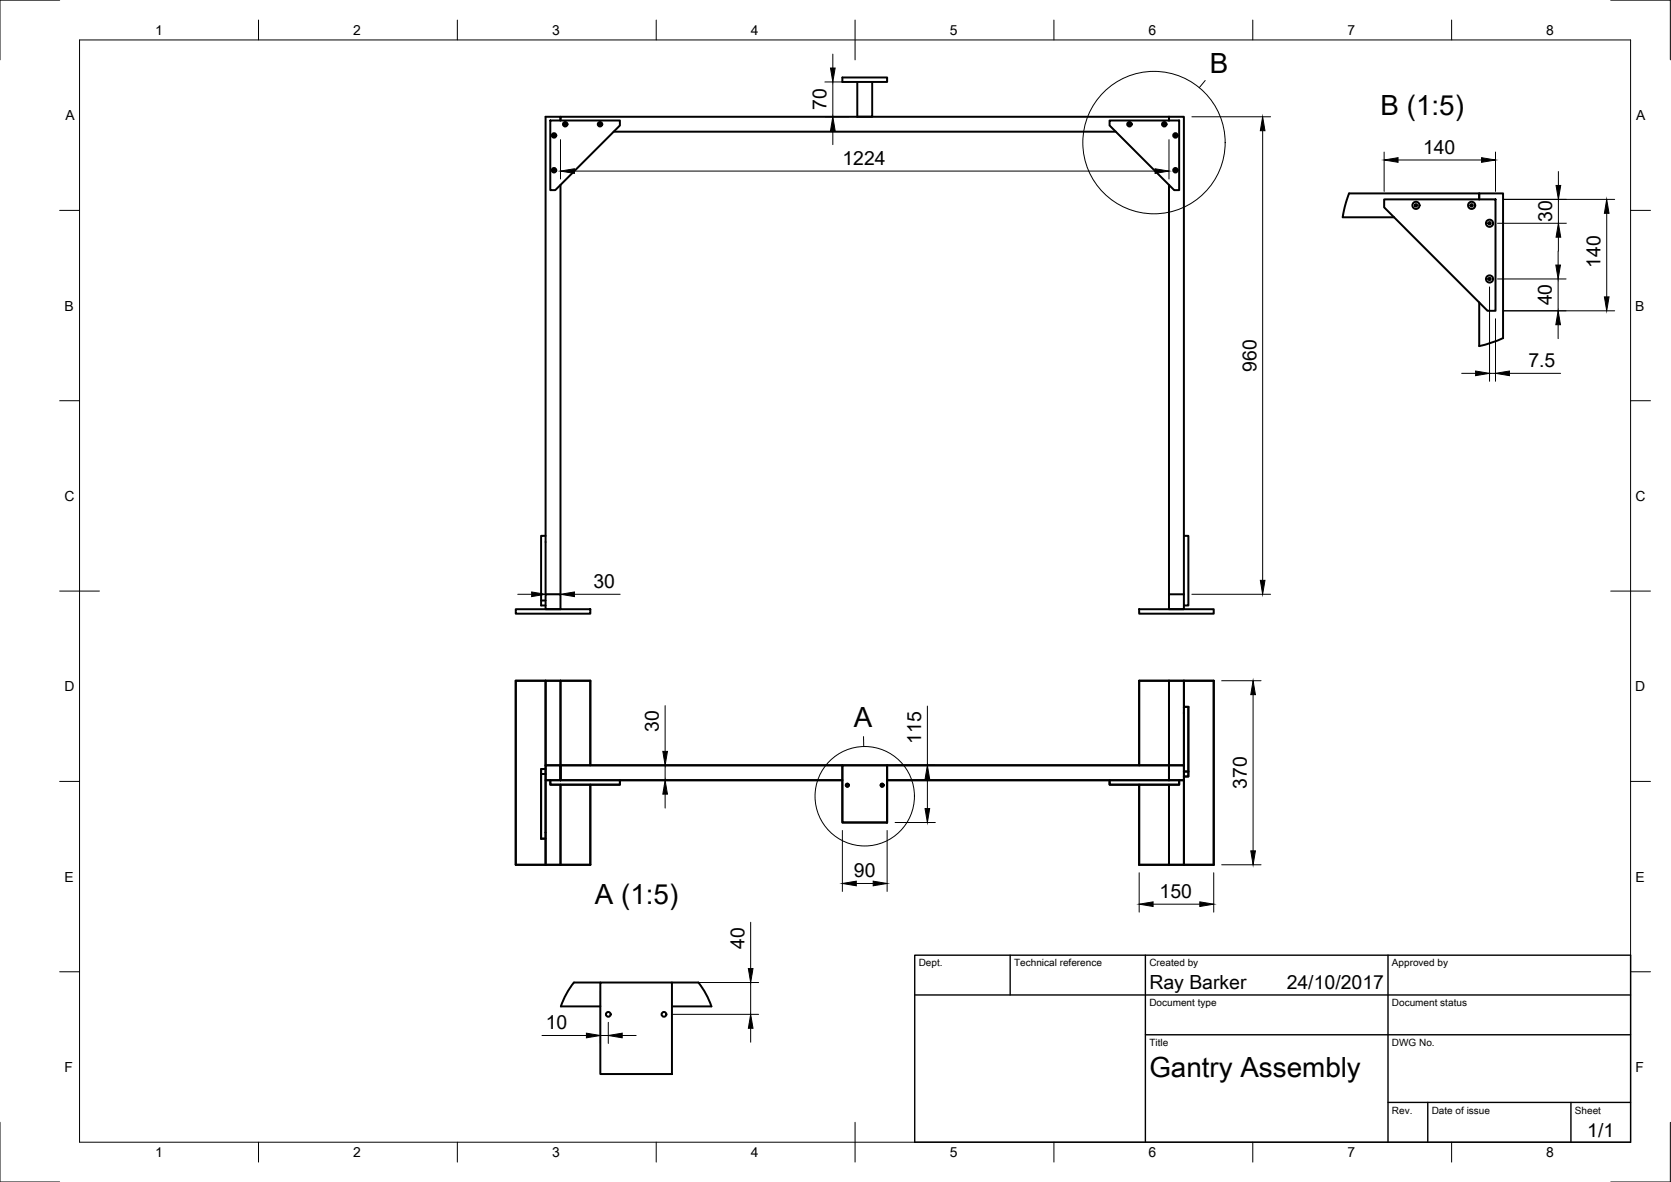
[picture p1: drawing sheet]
<svg xmlns="http://www.w3.org/2000/svg" width="420mm" height="297mm" viewBox="0 0 420 297" stroke-linecap="round" stroke-linejoin="round" font-family="sans-serif">
<!-- layer: Visible -->
<g fill="none" stroke="#000" stroke-width=".5">
<path d="M211.8 19.5h11.3v1.1h-11.3zM138.4 30.3h17.5v1.2l-16.3 16.3h-1.2zM154.3 33.1h126.3M215.6 20.6v8.7h3.7v-8.7M279 30.3h17.5v17.5h-1.3l-16.2-16.3zM140.9 46.5v102.8M293.9 46.5v102.8M348 50.1h28v28h-2l-26-26zM350.5 54.6h-12.9l.7-3.2 .9-2.8h32.7v1.5v-1.5h6v36.4l-2.9 1.1-3.1 .9v-11M137.2 134.7h-1.1v17.5h1.1M297.7 134.7h1.1v17.5h-1.1M129.7 153.1h18.7v1.1h-18.7z"/>
<path d="M136.1 150.9h1.1M137.2 149.3v-120h3.7v1v-1h153v1v-1h3.8v120M137.2 149.3h3.7v3.8h-3.7zM286.4 153.1h18.8v1.1h-18.8zM293.9 149.3h3.8v3.8h-3.8zM137.2 171.1v21.2M140.9 171.1v25M293.9 171.1v25h-70.8M297.7 177.6h1.1v17.5h-1.1M297.7 171.1v21.2M136.1 194.5h1.1M137.2 192.3h3.7v3.8h-3.7z"/>
<path d="M137.2 193.3h-1.1v17.5h1.1M137.2 196.1v21.2M138.4 196.1v1.1h17.5v-1.1M140.9 197.2v20.1M140.9 192.3h70.9M140.9 196.1h70.9M148.4 192.3v-21.2h-18.7v46.2h18.7v-20.1M211.8 192.3h11.3v14.4h-11.3zM223.1 192.3h70.8M279 196.1v1.1h17.5v-1.1M286.4 192.3v-21.2h18.8v46.2h-18.8v-20.1M293.9 192.3h3.8v3.8h-3.8z"/>
<path d="M293.9 197.2v20.1M297.7 196.1v21.2M297.7 193.9h1.1M151 246.9h-6.7a20 20 0 0 0-3.3 6h10M151 246.9h18v23h-18zM169 246.9h6.6a20 20 0 0 1 3.3 6h-9.9"/>
<circle cx="139.3" cy="34" r=".56"/>
<circle cx="139.3" cy="34" r=".19"/>
<circle cx="142.1" cy="31.2" r=".56"/>
<circle cx="142.1" cy="31.2" r=".19"/>
<circle cx="150.9" cy="31.2" r=".56"/>
<circle cx="150.9" cy="31.2" r=".19"/>
<circle cx="284" cy="31.2" r=".56"/>
<circle cx="284" cy="31.2" r=".19"/>
<circle cx="292.7" cy="31.2" r=".56"/>
<circle cx="292.7" cy="31.2" r=".19"/>
<circle cx="295.6" cy="34" r=".56"/>
<circle cx="295.6" cy="34" r=".19"/>
<circle cx="139.3" cy="42.8" r=".56"/>
<circle cx="139.3" cy="42.8" r=".19"/>
<circle cx="295.6" cy="42.8" r=".56"/>
<circle cx="295.6" cy="42.8" r=".19"/>
<circle cx="356" cy="51.6" r=".9"/>
<circle cx="356" cy="51.6" r=".3"/>
<circle cx="370" cy="51.6" r=".9"/>
<circle cx="370" cy="51.6" r=".3"/>
<circle cx="374.5" cy="56.1" r=".9"/>
<circle cx="374.5" cy="56.1" r=".3"/>
<circle cx="374.5" cy="70.1" r=".9"/>
<circle cx="374.5" cy="70.1" r=".3"/>
<circle cx="213.1" cy="197.3" r=".38"/>
<circle cx="221.8" cy="197.3" r=".38"/>
<circle cx="153" cy="254.9" r=".6"/>
<circle cx="167" cy="254.9" r=".6"/>
</g>
<!-- layer: Border -->
<g fill="none" stroke="#000" stroke-width=".25">
<path d="M15 0h-15v15M20 10h390v277h-390zM65 5v5M115 5v5M165 5v5M215 5v10M265 5v5M315 5v5M365 5v5M405 0h15v15M15 52.9h5M410 52.9h5"/>
<path d="M15 100.7h5M410 100.7h5M15 148.5h10M405 148.5h10M15 196.4h5M410 196.4h5M15 244.2h5M410 244.2h5M0 282v15h15M65 287v5M115 287v5M165 287v5"/>
<path d="M215 282v10M265 287v5M315 287v5M365 287v5M420 282v15h-15"/>
</g>
<!-- layer: TitleBlock -->
<path d="M230 240h180v47h-180zM230 250h180M254 240v10M288 240v47M349 240v47M288 260h122M349 277h61M359 277v10M395 277v10" fill="none" stroke="#000" stroke-width=".35"/>
<!-- layer: Dimensions -->
<g fill="none" stroke="#000" stroke-width=".25">
<path d="M209.4 13.6v3.5M140.9 35.1v9.9M207.4 29.3h6.2M207.4 20.6h6.2M209.4 20.6v8.7M209.4 32.8v3.5M293.9 35.1v9.9M299.7 29.3h19.8M317.5 32.8v113M348 38.2v9.9M376 38.2v9.9M144.4 43h146"/>
<path d="M351.5 40.2h21M376.5 56.1h17.3M378 50.1h28M391.8 43.1v3.5M391.8 50.1v6M391.8 59.6v3.5M404 53.6v21M374.5 72.1v23.7M376.5 70.1h17.3M378 78.1h28M391.8 63.1v3.5M391.8 70.1v8"/>
<path d="M367.5 93.8h3.5M374.5 93.8h1.5M376 80.1v15.7M379.5 93.8h12.9M391.8 81.6v3.5M130.2 149.3h3.5M137.2 149.3h3.7M144.4 149.3h11.5M299.7 149.3h19.8M167.2 177.3v11.5M233.2 177.4v14.9M307.2 171.1h9.9"/>
<path d="M315.1 174.6v39.2M167.2 192.3v3.8M167.2 199.6v3.5M225.1 192.3h10.1M233.2 195.8v7.4M211.8 208.7v15.3M223.1 208.7v15.3M225.1 206.7h10.1M286.4 219.3v9.9M305.2 219.3v9.9M307.2 217.3h9.9M188.8 231.8v11.6"/>
<path d="M215.3 222h4.3M289.9 227.2h11.8M151 248.9v13.3M153 256.9v5.3M169 254.9h21.8M171 246.9h19.8M188.8 246.9v8M188.8 258.4v3.5M136.3 260.2h11.2M151 260.2h2M156.5 260.2h3.5"/>
</g>
<g fill="#000" stroke="#000" stroke-width=".25">
<path d="M208.8 17.1h1.2l-.6 3.5zM209.4 29.3l.6 3.5h-1.2zM317.5 29.3l.6 3.5h-1.2zM348 40.2l3.5-.6v1.2zM372.5 39.6l3.5 .6-3.5 .6zM140.9 43l3.5-.6v1.2zM290.4 42.4l3.5 .6-3.5 .6zM391.8 56.1l.6 3.5h-1.1zM391.3 46.6h1.1l-.6 3.5zM404 50.1l.6 3.5h-1.2zM391.2 66.6h1.2l-.6 3.5zM403.4 74.6h1.2l-.6 3.5z"/>
<path d="M371 93.2l3.5 .6-3.5 .6zM376 93.8l3.5-.6v1.2zM391.8 78.1l.6 3.5h-1.2zM133.7 148.8l3.5 .5-3.5 .6zM140.9 149.3l3.5-.5v1.1zM316.9 145.8h1.2l-.6 3.5zM315.1 171.1l.6 3.5h-1.2zM167.2 196.1l.6 3.5h-1.1zM166.7 188.8h1.1l-.6 3.5zM233.2 192.3l.6 3.5h-1.2zM232.6 203.2h1.2l-.6 3.5zM314.5 213.8h1.2l-.6 3.5z"/>
<path d="M211.8 222l3.5-.6v1.2zM219.6 221.4l3.5 .6-3.5 .6zM286.4 227.2l3.5-.6v1.2zM301.7 226.6l3.5 .6-3.5 .6zM147.5 259.6l3.5 .6-3.5 .6zM153 260.2l3.5-.6v1.2zM188.8 254.9l.5 3.5h-1.1zM188.2 243.4h1.1l-.5 3.5z"/>
</g>
<!-- layer: Annotations -->
<g fill="none" stroke="#000" stroke-width=".25">
<path d="M303 20.2l-1.5 1.8M217.1 185.1l.1 2.5"/>
<circle cx="290.2" cy="35.8" r="17.9"/>
<circle cx="217.4" cy="200.1" r="12.5"/>
</g>
<g font-size="7">
<text x="304.2" y="18.4">B</text>
<text x="347.2" y="28.9">B (1:5)</text>
<text x="214.7" y="182.6">A</text>
<text x="149.6" y="227.2">A (1:5)</text>
<text x="289" y="270.5">Gantry Assembly</text>
</g>
<g font-size="4.9">
<text x="207.8" y="27.7" transform="rotate(-90 207.8 27.7)">70</text>
<text x="211.8" y="41.5">1224</text>
<text x="357.8" y="38.6">140</text>
<text x="390.3" y="55.8" transform="rotate(-90 390.3 55.8)">30</text>
<text x="402.4" y="67.3" transform="rotate(-90 402.4 67.3)">140</text>
<text x="390.2" y="76.7" transform="rotate(-90 390.2 76.7)">40</text>
<text x="315.9" y="93.4" transform="rotate(-90 315.9 93.4)">960</text>
<text x="384.3" y="92.3">7.5</text>
<text x="149.2" y="147.8">30</text>
<text x="165.7" y="184" transform="rotate(-90 165.7 184)">30</text>
<text x="231.6" y="186.9" transform="rotate(-90 231.6 186.9)">115</text>
<text x="313.5" y="198.3" transform="rotate(-90 313.5 198.3)">370</text>
<text x="214.7" y="220.5">90</text>
<text x="291.6" y="225.7">150</text>
<text x="187.2" y="238.5" transform="rotate(-90 187.2 238.5)">40</text>
<text x="289" y="248.5">Ray Barker</text>
<text x="323.5" y="248.5">24/10/2017</text>
<text x="137.2" y="258.7">10</text>
<text x="399.1" y="285.6">1/1</text>
</g>
<g font-size="3.5">
<text x="39" y="8.8">1</text>
<text x="88.8" y="8.8">2</text>
<text x="138.8" y="8.8">3</text>
<text x="188.7" y="8.8">4</text>
<text x="238.8" y="8.8">5</text>
<text x="288.7" y="8.8">6</text>
<text x="338.8" y="8.8">7</text>
<text x="388.8" y="8.8">8</text>
<text x="16.4" y="30.2">A</text>
<text x="411.4" y="30.2">A</text>
<text x="16.2" y="78">B</text>
<text x="411.2" y="78">B</text>
<text x="16.2" y="125.9">C</text>
<text x="411.2" y="125.9">C</text>
<text x="16.2" y="173.7">D</text>
<text x="411.2" y="173.7">D</text>
<text x="16.2" y="221.5">E</text>
<text x="411.2" y="221.5">E</text>
<text x="16.2" y="269.4">F</text>
<text x="411.2" y="269.4">F</text>
<text x="39" y="290.8">1</text>
<text x="88.8" y="290.8">2</text>
<text x="138.8" y="290.8">3</text>
<text x="188.7" y="290.8">4</text>
<text x="238.8" y="290.8">5</text>
<text x="288.7" y="290.8">6</text>
<text x="338.8" y="290.8">7</text>
<text x="388.8" y="290.8">8</text>
</g>
<g font-size="2.5">
<text x="231" y="242.8">Dept.</text>
<text x="255" y="242.8">Technical reference</text>
<text x="289" y="242.8">Created by</text>
<text x="350" y="242.8">Approved by</text>
<text x="289" y="252.8">Document type</text>
<text x="350" y="252.8">Document status</text>
<text x="289" y="262.8">Title</text>
<text x="350" y="262.8">DWG No.</text>
<text x="350" y="279.8">Rev.</text>
<text x="360" y="279.8">Date of issue</text>
<text x="396" y="279.8">Sheet</text>
</g>
</svg>
